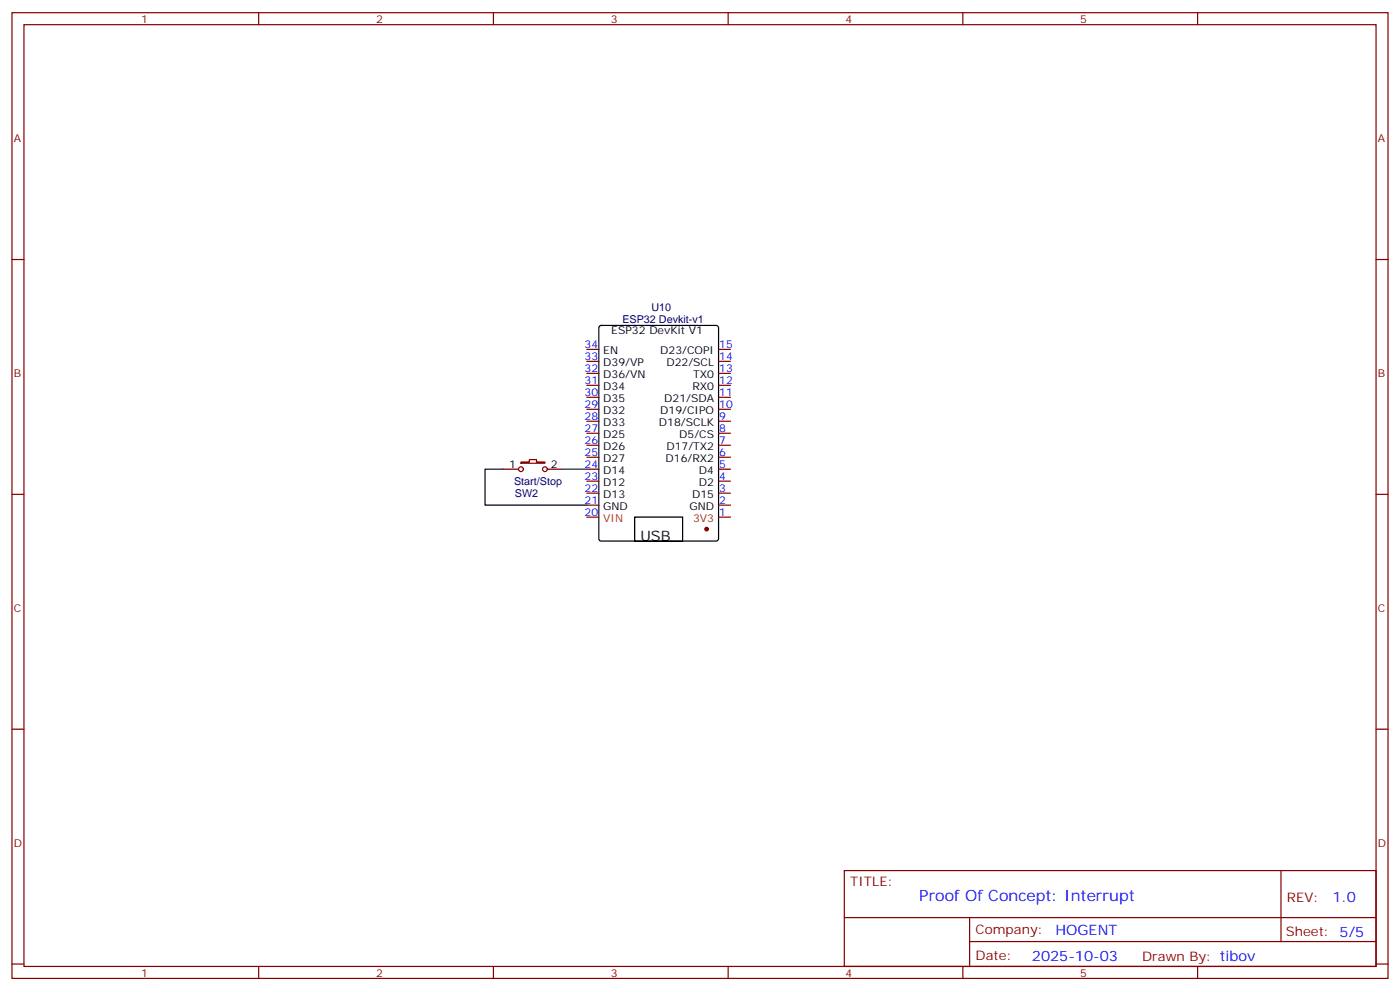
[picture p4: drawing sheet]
<svg xmlns="http://www.w3.org/2000/svg" width="412mm" height="292mm" viewBox="0 0 412 292" stroke-linecap="round" stroke-linejoin="round" font-family="sans-serif">
<g fill="none" stroke="#870000" stroke-width=".35">
<path d="M3.5 3.7h405.4v284.4h-405.4zM7.1 7.3h398.2v277.3h-398.2zM76.2 3.7v3.6M145.3 3.7v3.6M214.5 3.7v3.6M283.6 3.7v3.6M352.8 3.7v3.6M3.5 76.4h3.6M405.3 76.4h3.6M172.9 117h3.5M172.9 113.5h3.5M172.9 109.9h3.5"/>
<path d="M172.9 102.9h3.5M172.9 106.4h3.5M211.7 117h3.5M211.7 113.5h3.5M211.7 109.9h3.5M211.7 102.9h3.5M148.2 138.1h4.6M153.5 136h2.4v-.7h2.1v.7h2.5v.4h-7zM161.2 138.1h4.6M172.9 138.1h3.5M172.9 134.6h3.5M172.9 127.6h3.5"/>
<path d="M172.9 124h3.5M172.9 120.5h3.5M211.7 138.1h3.5M211.7 134.6h3.5M211.7 131.1h3.5M211.7 127.6h3.5M211.7 124h3.5M211.7 120.5h3.5M3.5 145.6h3.6M172.9 148.7h3.5M172.9 141.7h3.5M172.9 145.2h3.5"/>
<path d="M211.7 152.3h3.5M211.7 148.7h3.5M211.7 141.7h3.5M405.3 145.6h3.6M3.5 214.7h3.6M405.3 214.7h3.6M248.7 256.3h156.6v28.3h-156.6zM377.3 256.4v20.8M248.7 270.2h156.5M285.6 277.2h119.6M285.6 270.2v14.1M3.5 283.8h3.6"/>
<path d="M76.2 284.6v3.5M145.3 284.6v3.5M214.5 284.6v3.5M283.6 284.6v3.5M352.8 284.6v3.5M405.3 283.8h3.6"/>
<circle cx="153.5" cy="138.1" r=".71"/>
<circle cx="160.5" cy="138.1" r=".71"/>
</g>
<path d="M176.6 96l.5-.2h33.9l.6 .4 .1 62.4-.5 .7h-34.1l-.7-.4v-62.4zM148.2 138.1h-5.3v10.6h30M187 152.3h14.1v7h-14.1z" fill="none" stroke="#000" stroke-width=".35"/>
<circle cx="208.1" cy="155.8" r=".53" fill="#870000" stroke="#870000" stroke-width=".35"/>
<path d="M211.7 106.4h3.5M172.9 131.1h3.5M172.9 152.3h3.5M211.7 145.2h3.5" fill="none" stroke="#900" stroke-width=".35"/>
<path d="M165.8 138.1h7.1" fill="none" stroke="#008700" stroke-width=".35"/>
<text font-size="4.6" fill="#00f" x="270.8" y="265.4">Proof Of Concept: Interrupt</text>
<text font-size="4.2" x="188.7" y="159.2">USB</text>
<g font-size="4.2" fill="#00f">
<text x="392.5" y="265.6">1.0</text>
<text x="310.9" y="275.2">HOGENT</text>
<text x="304" y="283">2025-10-03</text>
</g>
<g font-size="3.9" fill="#800">
<text x="250.5" y="260.9">TITLE:</text>
<text x="379.1" y="265.6">REV:</text>
<text x="287.4" y="275.1">Company:</text>
<text x="378.7" y="275.7">Sheet: 5/5</text>
<text x="287.4" y="282.8">Date:</text>
<text x="336.4" y="282.9">Drawn By: tibov</text>
</g>
<g font-size="3.2" fill="#800">
<text x="41.6" y="6.7">1</text>
<text x="110.8" y="6.7">2</text>
<text x="179.9" y="6.7">3</text>
<text x="249.1" y="6.7">4</text>
<text x="318.2" y="6.7">5</text>
<text x="4.1" y="41.8">A</text>
<text x="405.9" y="41.8">A</text>
<text x="4.1" y="111">B</text>
<text x="405.9" y="111">B</text>
<text x="4.1" y="180.1">C</text>
<text x="405.9" y="180.1">C</text>
<text x="4.1" y="249.3">D</text>
<text x="405.9" y="249.3">D</text>
<text x="41.6" y="287.5">1</text>
<text x="110.8" y="287.5">2</text>
<text x="179.9" y="287.5">3</text>
<text x="249.1" y="287.5">4</text>
<text x="318.2" y="287.5">5</text>
</g>
<g font-size="3.2" fill="#000080">
<text x="183.3" y="95.2">ESP32 Devkit-v1</text>
<text x="191.9" y="91.7">U10</text>
<text x="151.4" y="142.8">Start/Stop</text>
<text x="151.7" y="146.3">SW2</text>
</g>
<g font-size="3.2">
<text x="180" y="98.4">ESP32 DevKit V1</text>
<text x="177.7" y="107.8">D39/VP</text>
<text x="177.7" y="104.3">EN</text>
<text x="194.5" y="104.3">D23/COPI</text>
<text x="196.3" y="107.8">D22/SCL</text>
<text x="177.7" y="111.3">D36/VN</text>
<text x="204.2" y="111.3">TX0</text>
<text x="177.7" y="118.4">D35</text>
<text x="177.7" y="114.9">D34</text>
<text x="195.7" y="118.4">D21/SDA</text>
<text x="204" y="114.9">RX0</text>
<text x="177.7" y="125.4">D33</text>
<text x="177.7" y="121.9">D32</text>
<text x="194.1" y="125.4">D18/SCLK</text>
<text x="194.5" y="121.9">D19/CIPO</text>
<text x="177.7" y="129">D25</text>
<text x="200.1" y="129">D5/CS</text>
<text x="150" y="137.8">1</text>
<text x="162.3" y="137.8">2</text>
<text x="177.7" y="136">D27</text>
<text x="177.7" y="132.5">D26</text>
<text x="196" y="136">D16/RX2</text>
<text x="196.3" y="132.5">D17/TX2</text>
<text x="177.7" y="143.1">D12</text>
<text x="177.7" y="139.6">D14</text>
<text x="205.9" y="143.1">D2</text>
<text x="205.9" y="139.6">D4</text>
<text x="177.7" y="146.6">D13</text>
<text x="203.9" y="146.6">D15</text>
<text x="177.7" y="150.1">GND</text>
<text x="203.1" y="150.1">GND</text>
</g>
<g font-size="3.2" fill="#00f">
<text x="172.2" y="106">33</text>
<text x="172.2" y="102.5">34</text>
<text x="211.8" y="106">14</text>
<text x="211.8" y="102.5">15</text>
<text x="172.2" y="113.1">31</text>
<text x="172.2" y="109.6">32</text>
<text x="211.8" y="113.1">12</text>
<text x="211.8" y="109.6">13</text>
<text x="172.2" y="116.6">30</text>
<text x="211.8" y="116.6">11</text>
<text x="172.2" y="123.7">28</text>
<text x="172.2" y="120.2">29</text>
<text x="211.8" y="123.7">9</text>
<text x="211.8" y="120.2">10</text>
<text x="172.2" y="130.7">26</text>
<text x="172.2" y="127.2">27</text>
<text x="211.8" y="130.7">7</text>
<text x="211.8" y="127.2">8</text>
<text x="172.2" y="137.8">24</text>
<text x="172.2" y="134.3">25</text>
<text x="211.8" y="137.8">5</text>
<text x="211.8" y="134.3">6</text>
<text x="172.2" y="141.3">23</text>
<text x="211.8" y="141.3">4</text>
<text x="172.2" y="148.4">21</text>
<text x="172.2" y="144.9">22</text>
<text x="211.8" y="148.4">2</text>
<text x="211.8" y="144.9">3</text>
<text x="172.2" y="151.9">20</text>
<text x="211.8" y="151.9">1</text>
</g>
<text font-size="3.2" fill="#c30" x="177.7" y="153.7">VIN</text>
<text font-size="3.2" fill="#930" x="204.2" y="153.7">3V3</text>
</svg>
